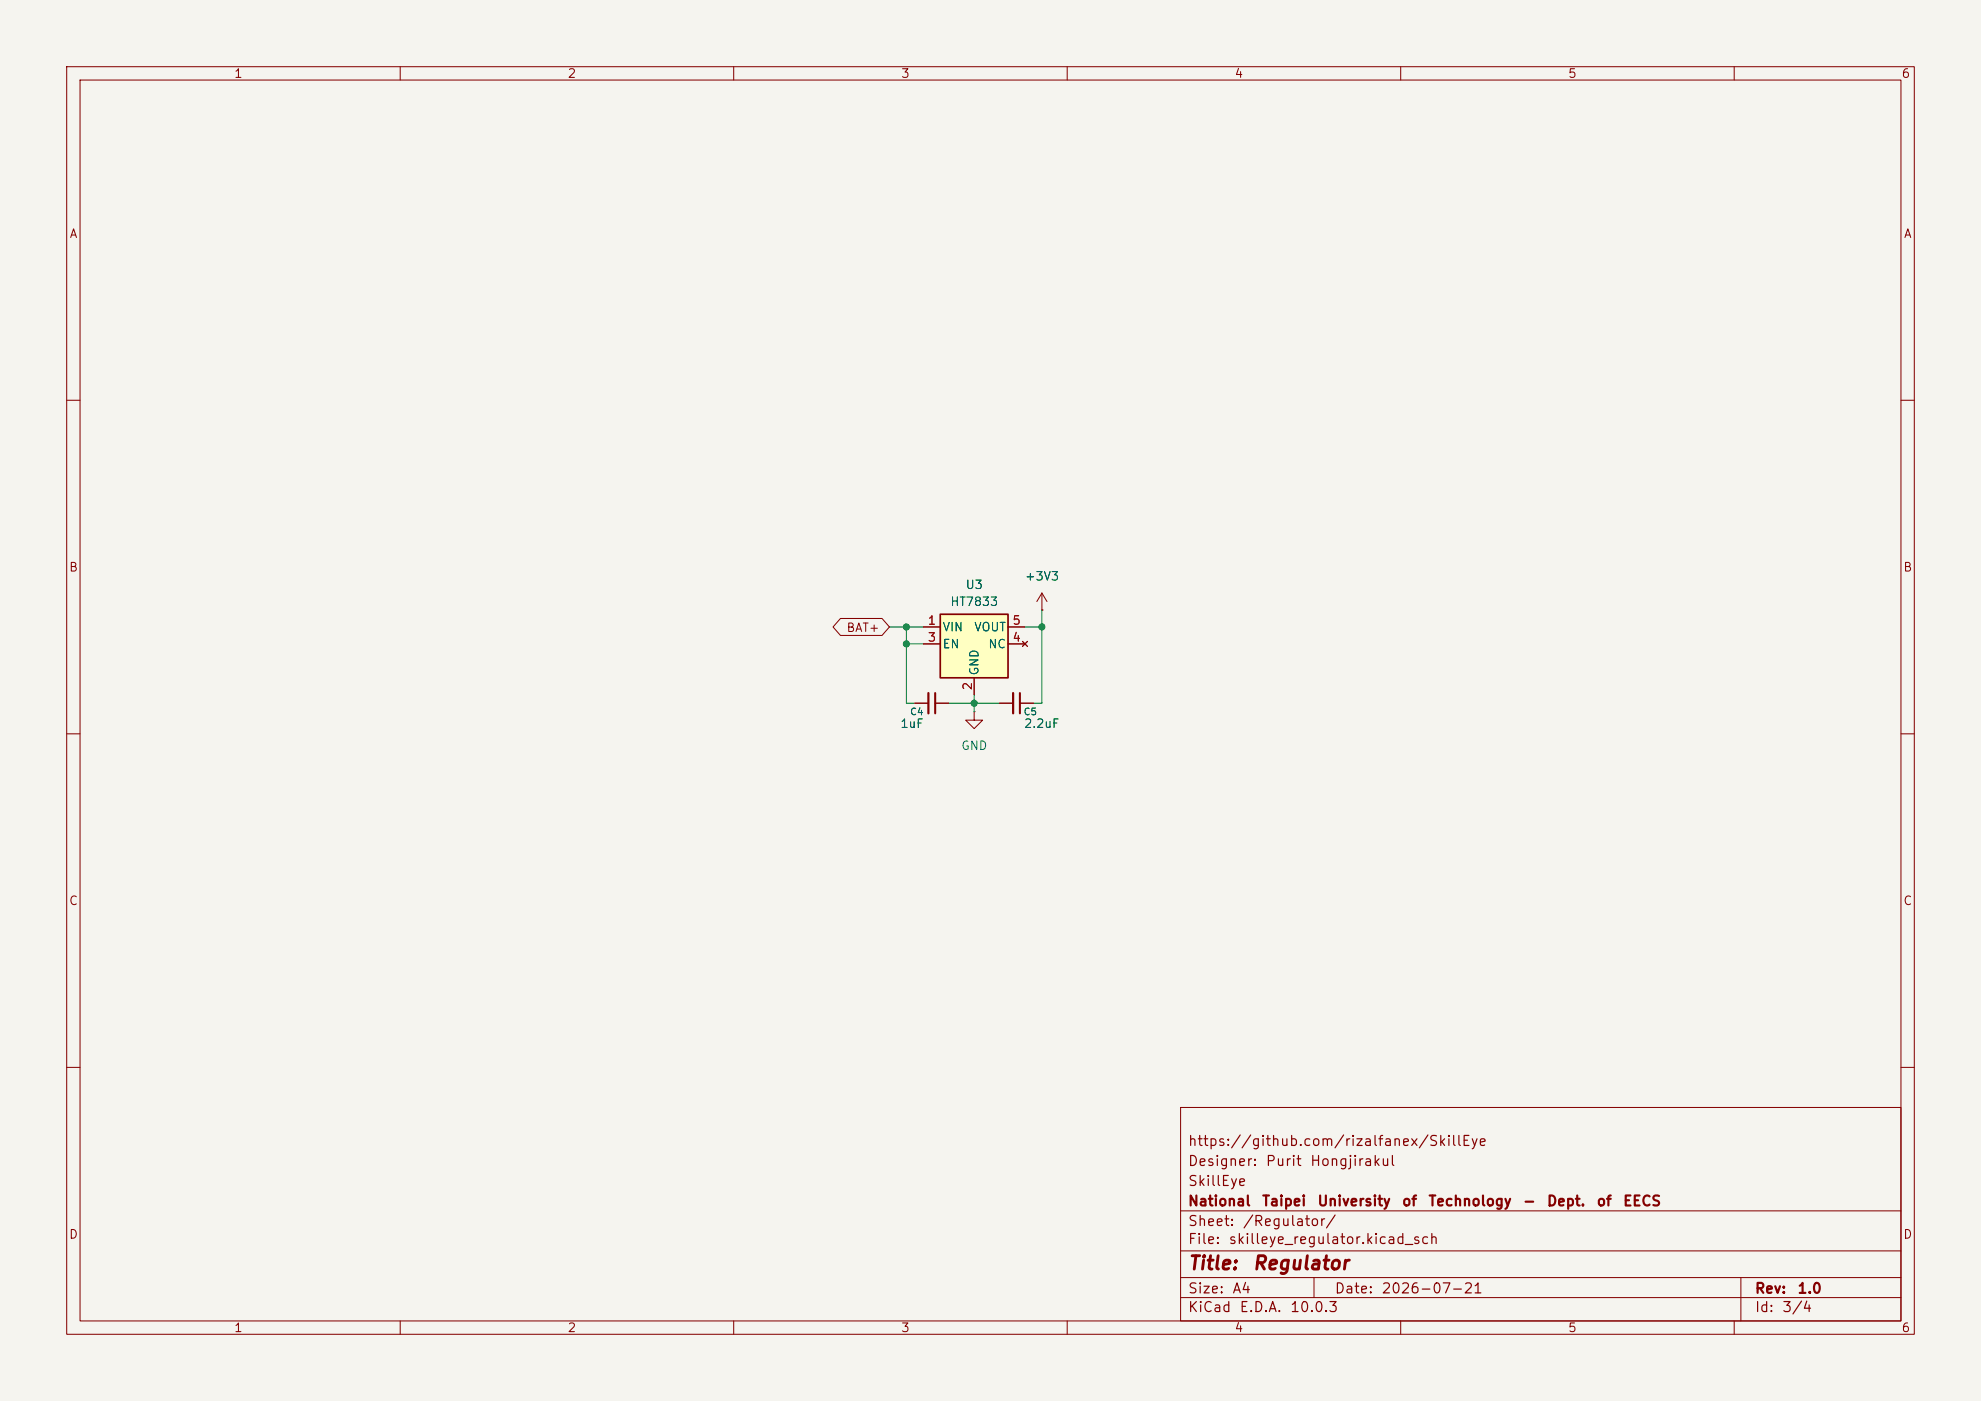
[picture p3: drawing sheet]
<svg xmlns="http://www.w3.org/2000/svg" width="297mm" height="210mm" viewBox="0 0 297 210" stroke-linecap="round" stroke-linejoin="round" font-family="sans-serif">
<path d="M0 0h297v210h-297z" fill="#f5f4ef" stroke="#f5f4ef" stroke-width=".15"/>
<g fill="none" stroke="#840000" stroke-width=".15">
<path d="M10 10h277v190h-277zM12 12h273v186h-273zM60 10v2M110 10v2M160 10v2M210 10v2M260 10v2M10 60h2M285 60h2M156.2 91.4h.1M156.2 88.9l-.8 1.3M156.2 88.9l.8 1.3"/>
<path d="M156.2 88.9v2.5M10 110h2M137.2 105.4h2M140.2 105.4h2M285 110h2M10 160h2M177 166h108v32h-108zM285 160h2M60 198v2M110 198v2M160 198v2M177 194.5h108"/>
<path d="M177 191.5h108M177 187.5h108M177 181.5h108M197 191.5v3M210 198v2M260 198v2M261 191.5v6.5"/>
</g>
<path d="M140.2 103.9v3" fill="none" stroke="#840000" stroke-width=".3"/>
<path d="M139.2 103.9v3" fill="none" stroke="#840000" stroke-width=".33"/>
<path d="M141 92.1h10.1v9.5h-10.1z" fill="#ffffc2"/>
<path d="M141 92.1h10.1v9.5h-10.1z" fill="none" stroke="#840000" stroke-width=".25"/>
<g fill="none" stroke="#840000" stroke-width=".15">
<path d="M126 92.7h6.2l1.1 1.3-1.1 1.3h-6.2l-1.1-1.3zM138.4 94h2.6M138.4 96.5h2.6M151.1 94h2.6M151.1 96.5h2.6M153.3 96.1l.8 .8M154.1 96.1l-.8 .8M156.2 91.4h.1M137.2 105.4h2M140.2 105.4h2M146 106.7v1.3h1.3l-1.3 1.2-1.2-1.2h1.2M146 106.7h.1"/>
<path d="M146 101.6v2.5M149.9 105.4h2M152.9 105.4h2"/>
</g>
<path d="M152.9 103.9v3" fill="none" stroke="#840000" stroke-width=".3"/>
<path d="M151.9 103.9v3" fill="none" stroke="#840000" stroke-width=".33"/>
<path d="M133.3 94h5.1M135.9 94v11.4h1.3M135.9 96.5h2.5M153.7 94h2.5M156.2 91.4v14h-1.3M142.2 105.4h7.7M146 104.1v2.6" fill="none" stroke="#009600" stroke-width=".15"/>
<g fill="#009600" stroke="#009600" stroke-width=".15">
<circle cx="135.9" cy="96.5" r=".46"/>
<circle cx="156.2" cy="94" r=".46"/>
<circle cx="146" cy="105.4" r=".46"/>
<circle cx="135.9" cy="94" r=".46"/>
</g>
<g font-size="2" fill="#840000">
<text x="178" y="190.8">Title:</text>
<text x="187.7" y="190.8">Regulator</text>
</g>
<g font-size="1.5" fill="#840000">
<text x="178" y="172.2">https://github.com/rizalfanex/SkillEye</text>
<text x="178" y="178.2">SkillEye</text>
<text x="178" y="175.2">Designer:</text>
<text x="189.7" y="175.2">Purit</text>
<text x="196.3" y="175.2">Hongjirakul</text>
<text x="178" y="184.2">Sheet:</text>
<text x="178" y="181.2">National</text>
<text x="186.2" y="184.2">/Regulator/</text>
<text x="189.1" y="181.2">Taipei</text>
<text x="197.4" y="181.2">University</text>
<text x="210.1" y="181.2">of</text>
<text x="214" y="181.2">Technology</text>
<text x="228.2" y="181.2">-</text>
<text x="231.8" y="181.2">Dept.</text>
<text x="239.3" y="181.2">of</text>
<text x="243.2" y="181.2">EECS</text>
<text x="178" y="186.9">File:</text>
<text x="184.1" y="186.9">skilleye_regulator.kicad_sch</text>
<text x="178" y="197.1">KiCad</text>
<text x="178" y="194.3">Size:</text>
<text x="184.7" y="194.3">A4</text>
<text x="185.7" y="197.1">E.D.A.</text>
<text x="193.3" y="197.1">10.0.3</text>
<text x="200" y="194.3">Date:</text>
<text x="207" y="194.3">2026-07-21</text>
<text x="263" y="194.3">Rev:</text>
<text x="263" y="197.1">Id:</text>
<text x="267.1" y="197.1">3/4</text>
<text x="269.4" y="194.3">1.0</text>
</g>
<g font-size="1.3" fill="#840000">
<text x="35" y="12">1</text>
<text x="85" y="12">2</text>
<text x="135" y="12">3</text>
<text x="185" y="12">4</text>
<text x="235" y="12">5</text>
<text x="285" y="12">6</text>
<text x="10.3" y="36">A</text>
<text x="285.3" y="36">A</text>
<text x="10.3" y="86">B</text>
<text x="285.3" y="86">B</text>
<text x="126.8" y="95">BAT+</text>
<text x="10.3" y="136">C</text>
<text x="285.3" y="136">C</text>
<text x="10.3" y="186">D</text>
<text x="285.3" y="186">D</text>
<text x="35" y="200">1</text>
<text x="85" y="200">2</text>
<text x="135" y="200">3</text>
<text x="185" y="200">4</text>
<text x="235" y="200">5</text>
<text x="285" y="200">6</text>
</g>
<g font-size="1.3" fill="#006464">
<text x="144.7" y="88.6">U3</text>
<text x="153.6" y="87.3">+3V3</text>
<text x="141.2" y="95">VIN</text>
<text x="142.4" y="91.1">HT7833</text>
<text x="146" y="95">VOUT</text>
<text x="141.2" y="97.5">EN</text>
<text x="147" y="101.3" transform="rotate(-90 147 101.3)">GND</text>
<text x="148.1" y="97.5">NC</text>
<text x="134.9" y="109.4">1uF</text>
<text x="144" y="112.7">GND</text>
<text x="153.4" y="109.4">2.2uF</text>
</g>
<g font-size="1.3" fill="#a90000">
<text x="139" y="94">1</text>
<text x="151.7" y="94">5</text>
<text x="139" y="96.5">3</text>
<text x="151.7" y="96.5">4</text>
<text x="146" y="103.6" transform="rotate(-90 146 103.6)">2</text>
</g>
<g font-size="1" fill="#006464">
<text x="136.4" y="107.5">C4</text>
<text x="153.4" y="107.5">C5</text>
</g>
</svg>
